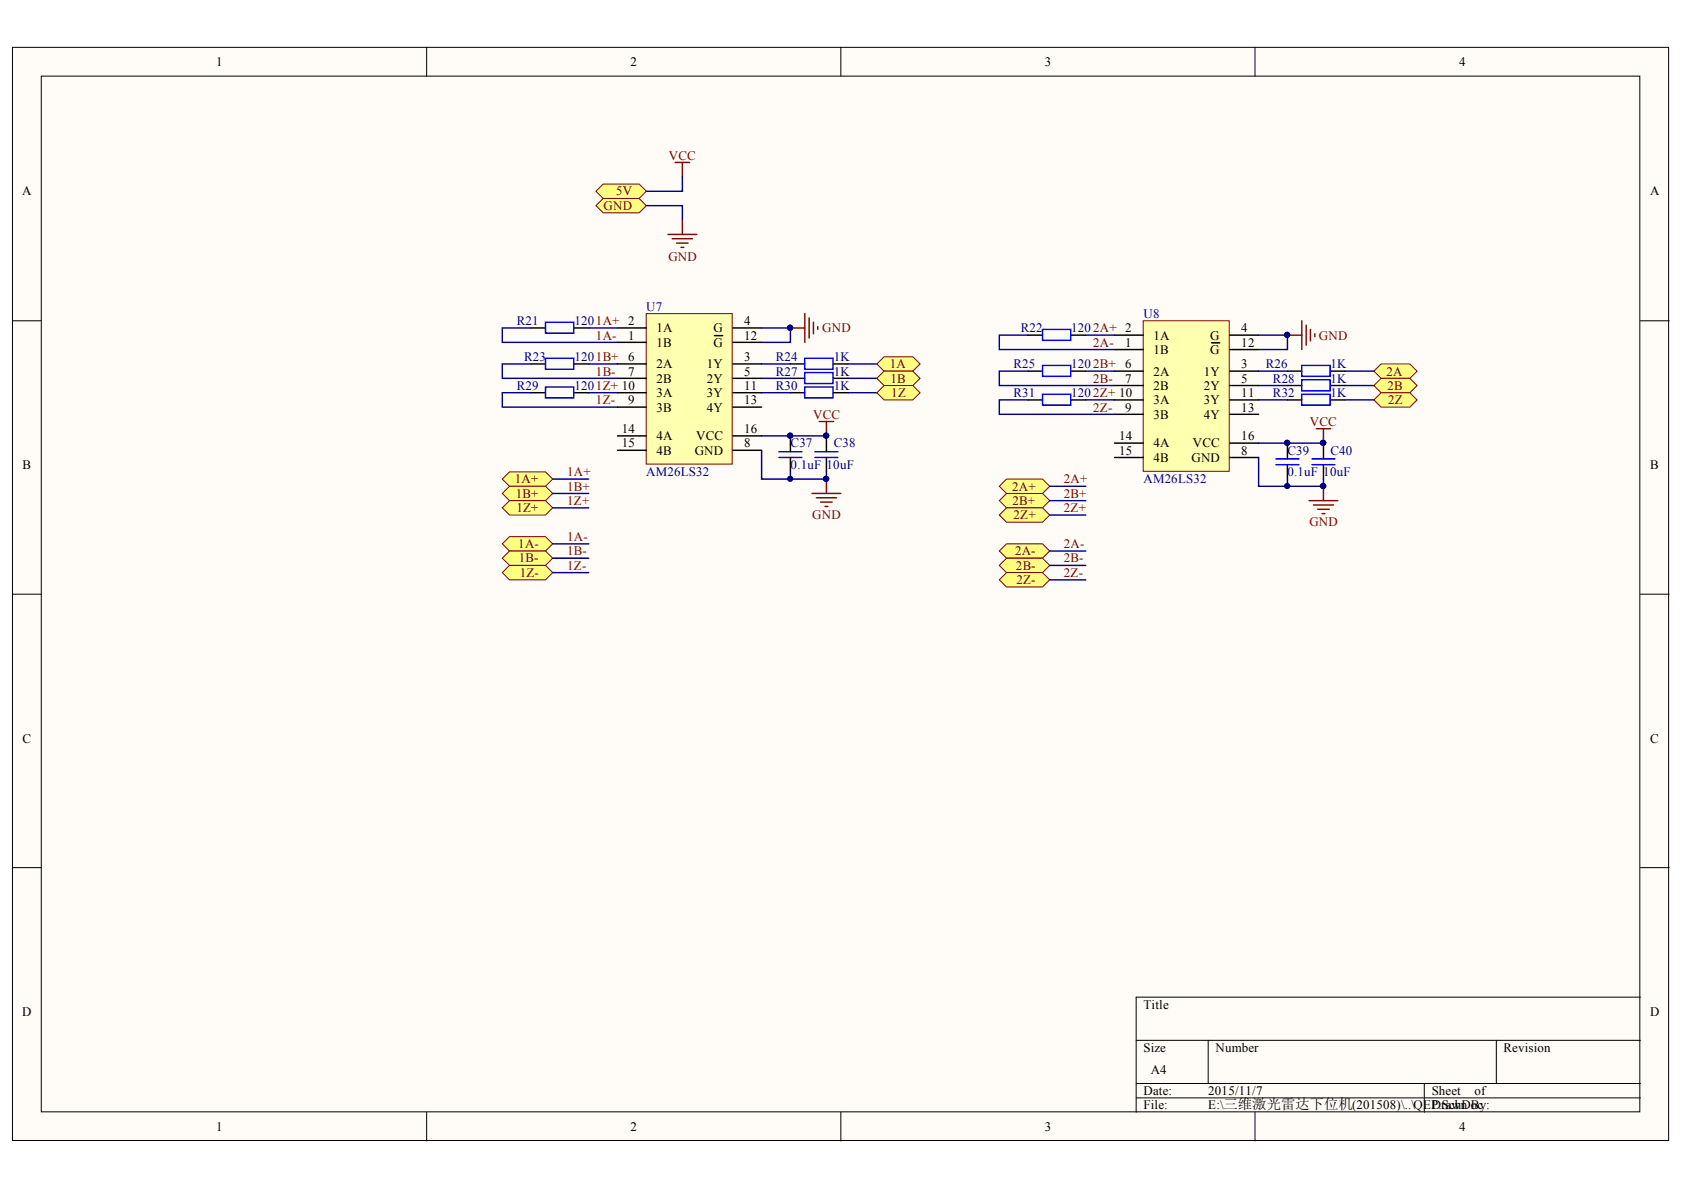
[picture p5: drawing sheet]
<svg xmlns="http://www.w3.org/2000/svg" width="297mm" height="210mm" viewBox="0 0 297 210" stroke-linecap="round" stroke-linejoin="round" font-family="sans-serif">
<g fill="#fffcf8" stroke="#000" stroke-width=".18">
<path d="M2.2 8.4h292.1v192.8h-292.1z"/>
<path d="M7.3 13.4h281.9v182.7h-281.9z"/>
</g>
<g fill="none" stroke="#000" stroke-width=".18">
<path d="M75.3 8.4v5M148.3 8.4v5M221.4 8.4v5M2.2 56.6h5.1M289.3 56.6h5.1M2.2 104.8h5.1M289.3 104.8h5.1M2.2 153h5.1M289.3 153h5.1M289.3 175.9h-88.9v20.3M75.3 196.2v5.1M148.3 196.2v5.1"/>
<path d="M200.4 183.5h88.9M200.4 191.1h88.9M200.4 193.7h88.9M213.1 183.5v7.6M221.4 196.2v5.1M251.2 191.1v5.1M263.9 183.5v7.6"/>
</g>
<path d="M114 55.3h15.2v26.6h-15.2z" fill="#ffffb0" stroke="#800000" stroke-width=".18"/>
<g fill="none" stroke="#000" stroke-width=".25">
<path d="M93.7 57.9h2.5M101.3 57.9h2.5M108.9 57.9h5.1M126 59.2h1.5M129.3 57.9h5M93.7 64.2h2.5M93.7 69.3h2.5M101.3 64.2h2.5M101.3 69.3h2.5M108.9 60.4h5.1M108.9 64.2h5.1M108.9 66.7h5.1"/>
<path d="M108.9 69.3h5.1M108.9 71.8h5.1M108.9 76.9h5.1M108.9 79.4h5.1M129.3 60.4h5M129.3 64.2h5M129.3 66.7h5M129.3 69.3h5M129.3 71.8h5M129.3 76.9h5M129.3 79.4h5M139.4 64.2h2.6"/>
<path d="M139.4 66.7h2.6M139.4 69.3h2.6M139.4 77.1v2.6M145.8 77.1v2.6M147 64.2h2.6M147 66.7h2.6M147 69.3h2.6M139.4 80.7v2.5M145.8 80.7v2.5"/>
</g>
<path d="M96.2 56.8h5v2h-5zM96.2 63.2h5v1.9h-5zM96.2 68.3h5v1.9h-5zM137.4 79.7h4.1M141.9 63.2h5v1.9h-5zM141.9 65.7h5v1.9h-5zM141.9 68.3h5v1.9h-5zM143.7 79.7h4.1M137.4 80.7h4.1M143.7 80.7h4.1" fill="none" stroke="#00f" stroke-width=".25"/>
<g fill="none" stroke="#000080" stroke-width=".25">
<path d="M93.7 57.9h-5.1v2.5h20.3M103.8 57.9h5.1M134.3 57.9h5.1v2.5h-5.1M93.7 64.2h-5.1v2.5h20.3M93.7 69.3h-5.1v2.5h20.3M103.8 64.2h5.1M103.8 69.3h5.1M134.3 76.9h5.1v.2M134.3 79.4v5.1h11.5v-1.3M134.3 64.2h5.1M134.3 69.3h5.1M134.3 66.7h5.1"/>
<path d="M139.4 76.9h6.4v.2M149.6 64.2h5.1M149.6 69.3h5.1M149.6 66.7h5.1M139.4 83.2v1.3"/>
</g>
<g fill="#000080" stroke="#000080" stroke-width=".18">
<circle cx="139.4" cy="57.8" r=".46"/>
<circle cx="145.7" cy="76.8" r=".46"/>
<circle cx="139.4" cy="76.8" r=".46"/>
<circle cx="145.7" cy="84.5" r=".46"/>
<circle cx="139.4" cy="84.5" r=".46"/>
</g>
<path d="M139.4 57.9h2.6M142 55.3v5.1M142.7 56.1v3.5M143.5 56.8v2.1M144.2 57.6v.5M144.5 74.3h2.5M145.8 74.3v2.6M143.2 87h5.1M144 87.8h3.6M144.8 88.6h2M145.5 89.3h.5M145.8 84.5v2.5" fill="none" stroke="#800000" stroke-width=".25"/>
<g fill="#ffff80" stroke="#800000" stroke-width=".18">
<path d="M105.1 33.7l1.3-1.2h6.3l1.3 1.2-1.3 1.3h-6.3z" fill-rule="evenodd"/>
<path d="M105.1 36.3l1.3-1.3h6.3l1.3 1.3-1.3 1.2h-6.3z" fill-rule="evenodd"/>
</g>
<path d="M119.1 28.7h2.5M120.4 28.7v2.5M120.4 38.8v2.6M117.8 41.4h5.1M118.6 42.1h3.5M119.3 42.9h2.1M120.1 43.6h.5" fill="none" stroke="#800000" stroke-width=".25"/>
<path d="M114 36.3h6.4v2.5M120.4 31.2v2.5h-6.4" fill="none" stroke="#000080" stroke-width=".25"/>
<g fill="#ffff80" stroke="#800000" stroke-width=".18">
<path d="M88.6 84.5l1.3-1.3h6.3l1.3 1.3-1.3 1.3h-6.3z" fill-rule="evenodd"/>
<path d="M88.6 87l1.3-1.2h6.3l1.3 1.2-1.3 1.3h-6.3z" fill-rule="evenodd"/>
<path d="M88.6 89.6l1.3-1.3h6.3l1.3 1.3-1.3 1.2h-6.3z" fill-rule="evenodd"/>
<path d="M88.6 95.9l1.3-1.2h6.3l1.3 1.2-1.3 1.3h-6.3z" fill-rule="evenodd"/>
<path d="M88.6 98.5l1.3-1.3h6.3l1.3 1.3-1.3 1.2h-6.3z" fill-rule="evenodd"/>
<path d="M88.6 101l1.3-1.3h6.3l1.3 1.3-1.3 1.3h-6.3z" fill-rule="evenodd"/>
</g>
<path d="M97.5 84.5h6.3M97.5 87h6.3M97.5 89.6h6.3M97.5 95.9h6.3M97.5 98.5h6.3M97.5 101h6.3" fill="none" stroke="#000080" stroke-width=".25"/>
<path d="M201.7 56.6h15.1v26.5h-15.1z" fill="#ffffb0" stroke="#800000" stroke-width=".18"/>
<g fill="none" stroke="#000" stroke-width=".25">
<path d="M181.3 59.1h2.6M189 59.1h2.5M196.6 59.1h5.1M216.9 59.1h5.1M181.3 65.5h2.6M181.3 70.5h2.6M189 65.5h2.5M189 70.5h2.5M196.6 61.7h5.1M196.6 65.5h5.1M196.6 68h5.1M196.6 70.5h5.1"/>
<path d="M196.6 73.1h5.1M196.6 78.2h5.1M213.7 60.5h1.4M216.9 61.7h5.1M216.9 65.5h5.1M216.9 68h5.1M216.9 70.5h5.1M216.9 73.1h5.1M216.9 78.2h5.1M227.1 65.5h2.5M227.1 68h2.5M227.1 70.5h2.5"/>
<path d="M227.1 78.4v2.5M233.4 78.4v2.5M234.7 65.5h2.6M234.7 68h2.6M234.7 70.5h2.6M196.6 80.7h5.1M216.9 80.7h5.1M227.1 82v2.5M233.4 82v2.5"/>
</g>
<path d="M183.9 58.1h5v1.9h-5zM183.9 64.5h5v1.9h-5zM183.9 69.5h5v2h-5zM229.6 64.5h5v1.9h-5zM229.6 67h5v1.9h-5zM229.6 69.5h5v2h-5zM225.1 80.9h4M225.1 82h4M231.4 80.9h4.1M231.4 82h4.1" fill="none" stroke="#00f" stroke-width=".25"/>
<g fill="none" stroke="#000080" stroke-width=".25">
<path d="M181.3 59.1h-5v2.6h20.3M191.5 59.1h5.1M222 59.1h5.1v2.6h-5.1M181.3 65.5h-5v2.5h20.3M181.3 70.5h-5v2.6h20.3M191.5 65.5h5.1M191.5 70.5h5.1M222 78.2h5.1v.2M222 65.5h5.1M222 70.5h5.1M222 68h5.1M227.1 78.2h6.3v.2"/>
<path d="M237.3 65.5h5M237.3 70.5h5M237.3 68h5M222 80.7v5.1h11.4v-1.3M227.1 84.5v1.3"/>
</g>
<g fill="#000080" stroke="#000080" stroke-width=".18">
<circle cx="227" cy="59.1" r=".46"/>
<circle cx="233.4" cy="78.1" r=".46"/>
<circle cx="227" cy="78.1" r=".46"/>
<circle cx="233.4" cy="85.7" r=".46"/>
<circle cx="227" cy="85.7" r=".46"/>
</g>
<path d="M227.1 59.1h2.5M229.6 56.6v5.1M230.4 57.3v3.6M231.2 58.1v2M231.9 58.9v.5M232.2 75.6h2.5M233.4 75.6v2.6M230.9 88.3h5.1M231.7 89.1h3.5M232.4 89.8h2.1M233.2 90.6h.5M233.4 85.8v2.5" fill="none" stroke="#800000" stroke-width=".25"/>
<g fill="#ffff80" stroke="#800000" stroke-width=".18">
<path d="M176.3 85.8l1.2-1.3h6.4l1.3 1.3-1.3 1.2h-6.4z" fill-rule="evenodd"/>
<path d="M176.3 88.3l1.2-1.3h6.4l1.3 1.3-1.3 1.3h-6.4z" fill-rule="evenodd"/>
<path d="M176.3 90.8l1.2-1.2h6.4l1.3 1.2-1.3 1.3h-6.4z" fill-rule="evenodd"/>
<path d="M176.3 97.2l1.2-1.3h6.4l1.3 1.3-1.3 1.3h-6.4z" fill-rule="evenodd"/>
<path d="M176.3 99.7l1.2-1.2h6.4l1.3 1.2-1.3 1.3h-6.4z" fill-rule="evenodd"/>
<path d="M176.3 102.3l1.2-1.3h6.4l1.3 1.3-1.3 1.2h-6.4z" fill-rule="evenodd"/>
</g>
<path d="M185.2 85.8h6.3M185.2 88.3h6.3M185.2 90.8h6.3M185.2 97.2h6.3M185.2 99.7h6.3M185.2 102.3h6.3" fill="none" stroke="#000080" stroke-width=".25"/>
<g fill="#ffff80" stroke="#800000" stroke-width=".18">
<path d="M154.7 64.2l1.2-1.3h5.1l1.3 1.3-1.3 1.3h-5.1z" fill-rule="evenodd"/>
<path d="M154.7 66.7l1.2-1.2h5.1l1.3 1.2-1.3 1.3h-5.1z" fill-rule="evenodd"/>
<path d="M154.7 69.3l1.2-1.3h5.1l1.3 1.3-1.3 1.2h-5.1z" fill-rule="evenodd"/>
<path d="M242.3 65.5l1.3-1.3h5.1l1.3 1.3-1.3 1.2h-5.1z" fill-rule="evenodd"/>
<path d="M242.3 68l1.3-1.3h5.1l1.3 1.3-1.3 1.3h-5.1z" fill-rule="evenodd"/>
<path d="M242.3 70.5l1.3-1.2h5.1l1.3 1.2-1.3 1.3h-5.1z" fill-rule="evenodd"/>
</g>
<g font-size="2.3">
<text x="38.1" y="11.7">1</text>
<text x="111.2" y="11.7">2</text>
<text x="184.3" y="11.7">3</text>
<text x="257.4" y="11.7">4</text>
<text x="3.9" y="34.5">A</text>
<text x="291.1" y="34.5">A</text>
<text x="110.8" y="59.9">1</text>
<text x="115.8" y="58.6">1A</text>
<text x="125.8" y="58.6">G</text>
<text x="131.3" y="57.4">4</text>
<text x="131.3" y="59.9">12</text>
<text x="203.5" y="59.9">1A</text>
<text x="213.5" y="59.9">G</text>
<text x="219" y="58.6">4</text>
<text x="110.8" y="63.7">6</text>
<text x="115.8" y="61.2">1B</text>
<text x="115.8" y="65">2A</text>
<text x="124.7" y="65">1Y</text>
<text x="125.8" y="61.2">G</text>
<text x="131.3" y="63.7">3</text>
<text x="198.5" y="61.2">1</text>
<text x="198.5" y="65">6</text>
<text x="203.5" y="62.4">1B</text>
<text x="213.5" y="62.4">G</text>
<text x="219" y="61.2">12</text>
<text x="219" y="65">3</text>
<text x="110.8" y="66.2">7</text>
<text x="110.8" y="71.3">9</text>
<text x="115.8" y="67.5">2B</text>
<text x="115.8" y="70.1">3A</text>
<text x="124.7" y="67.5">2Y</text>
<text x="124.7" y="70.1">3Y</text>
<text x="131.3" y="66.2">5</text>
<text x="131.3" y="68.8">11</text>
<text x="131.3" y="71.3">13</text>
<text x="198.5" y="67.5">7</text>
<text x="203.5" y="66.2">2A</text>
<text x="203.5" y="68.8">2B</text>
<text x="203.5" y="71.3">3A</text>
<text x="212.4" y="66.2">1Y</text>
<text x="212.4" y="68.8">2Y</text>
<text x="212.4" y="71.3">3Y</text>
<text x="219" y="67.5">5</text>
<text x="219" y="70.1">11</text>
<text x="109.7" y="76.4">14</text>
<text x="115.8" y="72.6">3B</text>
<text x="115.8" y="77.7">4A</text>
<text x="122.8" y="77.7">VCC</text>
<text x="124.7" y="72.6">4Y</text>
<text x="131.3" y="76.4">16</text>
<text x="197.4" y="77.7">14</text>
<text x="198.5" y="72.6">9</text>
<text x="203.5" y="73.9">3B</text>
<text x="212.4" y="73.9">4Y</text>
<text x="219" y="72.6">13</text>
<text x="219" y="77.7">16</text>
<text x="4" y="82.7">B</text>
<text x="109.7" y="78.9">15</text>
<text x="115.8" y="80.2">4B</text>
<text x="122.5" y="80.2">GND</text>
<text x="131.3" y="78.9">8</text>
<text x="197.4" y="80.2">15</text>
<text x="203.5" y="78.9">4A</text>
<text x="203.5" y="81.5">4B</text>
<text x="210.2" y="81.5">GND</text>
<text x="210.4" y="78.9">VCC</text>
<text x="219" y="80.2">8</text>
<text x="291.1" y="82.7">B</text>
<text x="4" y="131">C</text>
<text x="291.1" y="131">C</text>
<text x="3.9" y="179.2">D</text>
<text x="201.7" y="177.9">Title</text>
<text x="291.1" y="179.2">D</text>
<text x="201.7" y="185.6">Size</text>
<text x="214.4" y="185.6">Number</text>
<text x="265.2" y="185.6">Revision</text>
<text x="203" y="189.4">A4</text>
<text x="201.7" y="193.2">Date:</text>
<text x="201.7" y="195.7">File:</text>
<text x="213.1" y="193.2">2015/11/7</text>
<text x="213.1" y="195.7">E:\三维激光雷达下位机(201508)\..\QEP.SchDoc</text>
<text x="252.5" y="193.2">Sheet</text>
<text x="252.5" y="195.7">Drawn By:</text>
<text x="260.1" y="193.2">of</text>
<text x="38.1" y="199.5">1</text>
<text x="111.2" y="199.5">2</text>
<text x="184.3" y="199.5">3</text>
<text x="257.4" y="199.5">4</text>
</g>
<g font-size="2.3" fill="#800000">
<text x="118" y="28.1">VCC</text>
<text x="108.7" y="34.5">5V</text>
<text x="106.5" y="37">GND</text>
<text x="117.9" y="46">GND</text>
<text x="105.1" y="59.9">1A-</text>
<text x="145" y="58.6">GND</text>
<text x="232.7" y="59.9">GND</text>
<text x="157" y="65">1A</text>
<text x="192.8" y="61.2">2A-</text>
<text x="105.1" y="66.2">1B-</text>
<text x="105.1" y="71.3">1Z-</text>
<text x="157" y="67.5">1B</text>
<text x="157.2" y="70.1">1Z</text>
<text x="192.8" y="67.5">2B-</text>
<text x="244.6" y="66.2">2A</text>
<text x="244.8" y="68.8">2B</text>
<text x="244.8" y="71.3">2Z</text>
<text x="143.4" y="73.9">VCC</text>
<text x="192.8" y="72.6">2Z-</text>
<text x="231" y="75.1">VCC</text>
<text x="100" y="84">1A+</text>
<text x="90.8" y="85.3">1A+</text>
<text x="91" y="87.8">1B+</text>
<text x="100" y="86.5">1B+</text>
<text x="100" y="89.1">1Z+</text>
<text x="178.5" y="86.5">2A+</text>
<text x="178.6" y="89.1">2B+</text>
<text x="187.7" y="85.3">2A+</text>
<text x="187.7" y="87.8">2B+</text>
<text x="91.1" y="90.3">1Z+</text>
<text x="100" y="95.4">1A-</text>
<text x="143.3" y="91.6">GND</text>
<text x="178.8" y="91.6">2Z+</text>
<text x="187.7" y="90.3">2Z+</text>
<text x="231" y="92.9">GND</text>
<text x="91.4" y="96.7">1A-</text>
<text x="91.5" y="99.2">1B-</text>
<text x="91.7" y="101.7">1Z-</text>
<text x="100" y="100.5">1Z-</text>
<text x="100" y="97.9">1B-</text>
<text x="179" y="97.9">2A-</text>
<text x="179.2" y="100.5">2B-</text>
<text x="187.7" y="101.7">2Z-</text>
<text x="187.7" y="99.2">2B-</text>
<text x="187.7" y="96.7">2A-</text>
<text x="179.3" y="103">2Z-</text>
</g>
<g font-size="2.3" fill="#000080">
<text x="91.2" y="57.4">R21</text>
<text x="101.3" y="57.4">1201A+ 2</text>
<text x="114" y="54.8">U7</text>
<text x="180.1" y="58.6">R22</text>
<text x="188.9" y="58.6">1202A+ 2</text>
<text x="201.7" y="56.1">U8</text>
<text x="92.4" y="63.7">R23</text>
<text x="101.3" y="63.7">1201B+</text>
<text x="136.8" y="63.7">R24</text>
<text x="147.1" y="63.7">1K</text>
<text x="178.8" y="65">R25</text>
<text x="188.9" y="65">1202B+</text>
<text x="223.3" y="65">R26</text>
<text x="234.7" y="65">1K</text>
<text x="91.2" y="68.8">R29</text>
<text x="101.3" y="68.8">1201Z+ 10</text>
<text x="136.8" y="66.2">R27</text>
<text x="136.8" y="68.8">R30</text>
<text x="147.1" y="66.2">1K</text>
<text x="147.1" y="68.8">1K</text>
<text x="178.8" y="70.1">R31</text>
<text x="188.9" y="70.1">1202Z+ 10</text>
<text x="224.5" y="67.5">R28</text>
<text x="224.5" y="70.1">R32</text>
<text x="234.7" y="67.5">1K</text>
<text x="234.7" y="70.1">1K</text>
<text x="114" y="84">AM26LS32</text>
<text x="139.5" y="82.7">0.1uF</text>
<text x="139.5" y="78.9">C37</text>
<text x="145.8" y="82.7">10uF</text>
<text x="147.1" y="78.9">C38</text>
<text x="227.1" y="84">0.1uF 10uF</text>
<text x="227.1" y="80.2">C39</text>
<text x="234.7" y="80.2">C40</text>
<text x="201.7" y="85.3">AM26LS32</text>
</g>
</svg>
